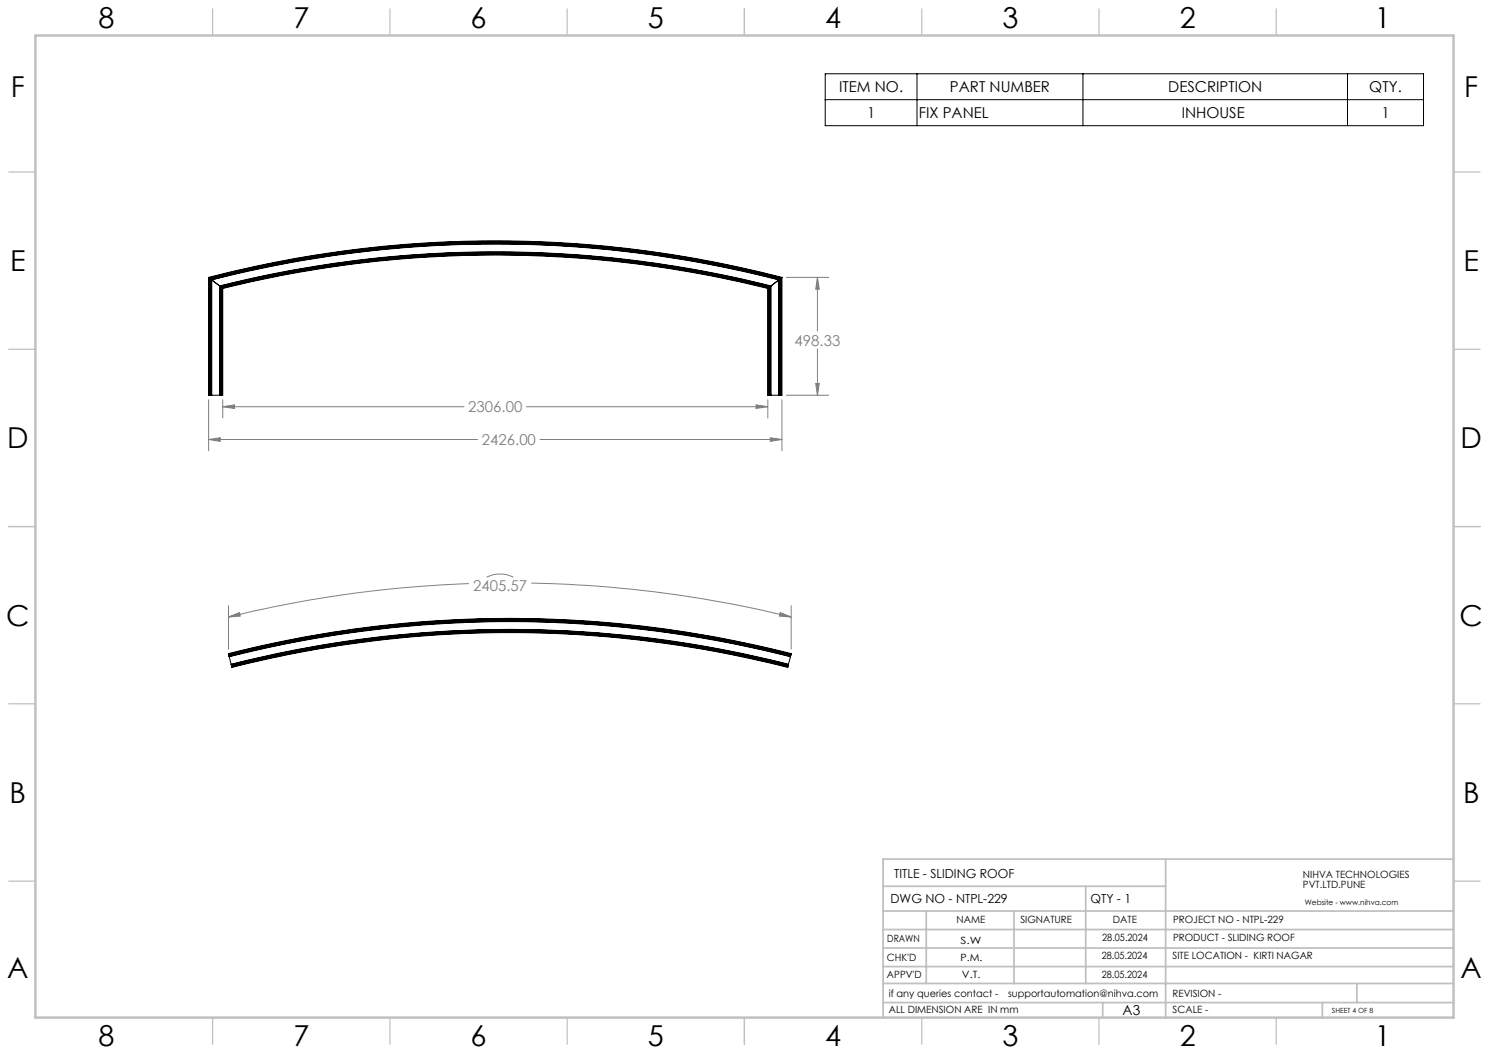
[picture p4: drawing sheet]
<svg xmlns="http://www.w3.org/2000/svg" width="420mm" height="297mm" viewBox="0 0 420 297" stroke-linecap="round" stroke-linejoin="round" font-family="sans-serif">
<g fill="none" stroke="#808080" stroke-width=".28">
<path d="M221.8 78.2h12M230.6 78.2l.5 3.4h-1zM230.6 78.2v15.2M230.6 98.4v13.1M58.8 112.7v14.4M62.8 114.7l3.3-.5v1zM62.8 112.7v5.2M62.8 114.7h68.1M148.5 114.7h68.1M213.3 114.2l3.3 .5-3.3 .5zM216.6 112.7v5.2M220.6 112.7v14.4"/>
<path d="M221.8 111.5h12M230.1 108.2h1l-.5 3.3zM58.8 124l3.3-.5v1zM58.8 124h75.9M152.3 124h68.3M217.3 123.5l3.3 .5-3.3 .5zM64.5 174l3-1.2 .3 1zM64.5 170.8v12.3M132.3 164.6a333 333 0 0 0-67.8 9.4M137.3 162.8a8.5 8.5 0 0 1 7.5 0M149.9 164.5a335.4 335.4 0 0 1 73.3 9.5M220.1 172.8l3.1 1.2-3.3-.2z"/>
<path d="M223.2 170.8v12.3"/>
</g>
<path d="M232.8 20.8h168.7v14.7h-168.7zM232.8 28.1h168.7M258.7 20.8v14.7M305.5 20.8v14.7M380.1 20.8v14.7" fill="none" stroke="#000" stroke-width=".28"/>
<g fill="none" stroke="#c0c0c0" stroke-width=".35">
<path d="M60 2.5v7.5M110 2.5v7.5M160 2.5v7.5M210 2.5v7.5M260 2.5v7.5M310 2.5v7.5M360 2.5v7.5M2.5 48.5h7.5M410 48.5h7.5M2.5 98.5h7.5M410 98.5h7.5M2.5 148.5h7.5"/>
<path d="M410 148.5h7.5M2.5 198.5h7.5M410 198.5h7.5M2.5 248.5h7.5M410 248.5h7.5M60 287v7.5M110 287v7.5M160 287v7.5M210 287v7.5M260 287v7.5M310 287v7.5M360 287v7.5"/>
</g>
<g fill="none" stroke="#c0c0c0" stroke-width=".5">
<path d="M249.1 257h160.9M249.1 250h79.7M261.3 257v20.4M286 257v20.4M306.2 250v27.4M328.8 242.3v44.7M410 242.3h-160.9v44.7M249.1 272.6h160.9M249.1 267.4h160.9M249.1 262.2h160.9M249.1 277.4h160.9M382.7 277.4v5.4"/>
<path d="M249.1 282.8h160.9M311 282.8v4.2M373 282.8v4.2"/>
</g>
<path d="M10 10h400v277h-400z" fill="none" stroke="#c0c0c0" stroke-width=".7"/>
<path d="M58.8 124l3.3-.5v1zM217.3 123.5l3.3 .5-3.3 .5zM62.8 114.7l3.3-.5v1zM213.3 114.2l3.3 .5-3.3 .5zM230.1 108.2h1l-.5 3.3zM230.6 78.2l.5 3.4h-1zM220.1 172.8l3.1 1.2-3.3-.2zM64.5 174l3-1.2 .3 1z" fill="#808080"/>
<g fill="none" stroke="#000" stroke-width=".28">
<path d="M58.8 78.2a322.4 322.4 0 0 1 161.8 0M58.8 78.2l.2 .1M58.8 78.2v33.3h.2M59 78.3a322.5 322.5 0 0 1 161.5 0M59 78.3l.3 .3M59 78.3v33.2M59.3 78.6a321.2 321.2 0 0 1 160.8 0M59.3 78.6l.1 .1M59.3 78.6v32.9M59.4 78.7a321.5 321.5 0 0 1 160.6 0M59.4 78.7l.2 .2M59.4 78.7v32.8"/>
<path d="M59.6 78.9a320.6 320.6 0 0 1 160.2 0M59.6 78.9h.1M59.6 78.9v32.6M59.7 78.9a321.9 321.9 0 0 1 160 0M59.7 78.9l2.2 1.7M59.7 78.9v32.6M219.7 78.9v32.6M219.7 78.9l-2.2 1.7M219.8 78.9h.1M219.8 78.9h-.1M219.8 78.9v32.6M220 78.7l-.2 .2"/>
<path d="M220 78.7v32.8M220.1 78.6l-.1 .1M220.1 78.6v32.9M220.5 78.3v33.2M220.5 78.3l-.4 .3M220.6 78.2l-.1 33.3M220.6 78.2l-.1 .1M61.9 80.6a319.9 319.9 0 0 1 155.6 0M61.9 80.6l.2 .1M61.9 80.6v30.9M62.1 80.7a318.9 318.9 0 0 1 155.2 0M62.1 80.7l.2 .3"/>
<path d="M62.1 80.7l.2 .2M62.1 80.7v30.8M62.3 80.9a319.1 319.1 0 0 1 154.8 0M62.3 80.9h.1M62.3 80.9l.1 .1M62.3 80.9v30.6M62.4 81a318.3 318.3 0 0 1 154.6 0M62.4 81l.3 .3M62.4 81v30.5M62.4 81l.3 .2M62.7 81.2l.1 .1M62.7 81.2v30.3"/>
<path d="M62.7 81.3a317 317 0 0 1 154 0M62.7 81.3h.1M62.8 81.3a318.4 318.4 0 0 1 153.8 0M62.8 81.3v30.2h-.1M216.6 81.3v30.2h.1M216.7 81.2l-.1 .1M216.7 81.3h-.1M216.7 81.2v30.3M217 81v30.5M217 81l-.3 .2M217 81l-.3 .3M217.1 80.9h.1"/>
<path d="M217.1 80.9l-.1 .1M217.1 80.9v30.6M217.3 80.7l-.2 .2M217.3 80.7v30.8M217.5 80.6l-.2 .1M217.5 80.6v30.9M59 111.5h.3M59.3 111.5h.1M59.4 111.5h.2M59.6 111.5h.1M59.7 111.5h2.2M61.9 111.5h.2"/>
<path d="M62.1 111.5h.2M62.3 111.5h.1M62.4 111.5h.3M216.7 111.5h.3M217 111.5h.1M217.1 111.5h.2M217.3 111.5h.2M217.5 111.5h2.2M219.7 111.5h.1M219.8 111.5h.2M220 111.5h.1M220.1 111.5h.4"/>
<path d="M64.5 184.5v-.1a319.3 319.3 0 0 1 158.7 0l-.1 .1M64.5 184.5a321.2 321.2 0 0 1 158.6 0M64.5 184.5l.1 .3M64.6 184.8a321.8 321.8 0 0 1 158.5 0M64.6 184.8v.1M64.6 184.9a321.5 321.5 0 0 1 158.4 0M64.6 184.9v.2M64.6 185.1a321 321 0 0 1 158.4 0M64.6 185.1l.1 .1M64.7 185.2a320.9 320.9 0 0 1 158.3 0M64.7 185.2l.5 2.2M65.2 187.4a318.8 318.8 0 0 1 157.2 0"/>
<path d="M65.2 187.4v.1M65.2 187.5a318.6 318.6 0 0 1 157.2 0M65.2 187.5l.1 .2M65.3 187.7a318 318 0 0 1 157 0M65.3 187.7v.1M65.3 187.8a318.9 318.9 0 0 1 157 0M65.3 187.8l.1 .3M65.4 188.1a318.3 318.3 0 0 1 156.8 0M65.4 188.1v.1a318 318 0 0 1 156.8 0v-.1M222.3 187.8l-.1 .3M222.3 187.7v.1M222.4 187.4v.1"/>
<path d="M222.4 187.5l-.1 .2M223 185.1v.1M223 185.2l-.6 2.2M223 184.9v.2M223.1 184.8l-.1 .1M223.1 184.5v.3"/>
</g>
<g font-size="8.1">
<text x="27.8" y="8">8</text>
<text x="82.8" y="8">7</text>
<text x="132.8" y="8">6</text>
<text x="182.8" y="8">5</text>
<text x="232.8" y="8">4</text>
<text x="282.8" y="8">3</text>
<text x="332.8" y="8">2</text>
<text x="387.8" y="8">1</text>
<text x="3" y="27.2">F</text>
<text x="413" y="27.2">F</text>
<text x="2.8" y="76.5">E</text>
<text x="412.8" y="76.5">E</text>
<text x="2" y="126.5">D</text>
<text x="412" y="126.5">D</text>
<text x="1.7" y="176.5">C</text>
<text x="411.7" y="176.5">C</text>
<text x="2.7" y="226.5">B</text>
<text x="412.7" y="226.5">B</text>
<text x="2" y="275.7">A</text>
<text x="412" y="275.7">A</text>
<text x="27.8" y="295">8</text>
<text x="82.8" y="295">7</text>
<text x="132.8" y="295">6</text>
<text x="182.8" y="295">5</text>
<text x="232.8" y="295">4</text>
<text x="282.8" y="295">3</text>
<text x="332.8" y="295">2</text>
<text x="387.8" y="295">1</text>
</g>
<g font-size="4.2">
<text x="236.7" y="26">ITEM NO.</text>
<text x="268" y="26">PART NUMBER</text>
<text x="329.5" y="26">DESCRIPTION</text>
<text x="386.2" y="26">QTY.</text>
<text x="244.6" y="33.3">1</text>
<text x="259.2" y="33.3">FIX PANEL</text>
<text x="333.3" y="33.3">INHOUSE</text>
<text x="389.7" y="33.3">1</text>
</g>
<g font-size="4.2" fill="#808080">
<text x="224.1" y="97.5">498.33</text>
<text x="132.1" y="116.3">2306.00</text>
<text x="135.9" y="125.5">2426.00</text>
<text x="133.4" y="166.7">2405.57</text>
</g>
<text font-size="3.9" x="316.7" y="286.4">A3</text>
<g font-size="3.5">
<text x="252.2" y="247.7">TITLE - SLIDING ROOF</text>
<text x="251.2" y="254.8">DWG NO - NTPL-229</text>
<text x="307.6" y="254.8">QTY - 1</text>
</g>
<g font-size="2.8">
<text x="367.5" y="247.7">NIHVA TECHNOLOGIES</text>
<text x="367.5" y="250.5">PVT.LTD.PUNE</text>
<text x="269.8" y="260.4">NAME</text>
<text x="287.8" y="260.4">SIGNATURE</text>
<text x="313.9" y="260.5">DATE</text>
<text x="330.9" y="260.5">PROJECT NO - NTPL-229</text>
<text x="250.3" y="265.7">DRAWN</text>
<text x="270.9" y="266.1">S.W</text>
<text x="310.9" y="265.5">28.05.2024</text>
<text x="330.9" y="265.5">PRODUCT - SLIDING ROOF</text>
<text x="250.2" y="271.1">CHK'D</text>
<text x="250.2" y="275.8">APPV'D</text>
<text x="270.9" y="271.1">P.M.</text>
<text x="271.3" y="275.8">V.T.</text>
<text x="310.8" y="270.6">28.05.2024</text>
<text x="310.8" y="275.8">28.05.2024</text>
<text x="330.7" y="270.6">SITE LOCATION - KIRTI NAGAR</text>
<text x="250.7" y="281.1">if any queries contact -</text>
<text x="284.3" y="281.1">supportautomation@nihva.com</text>
<text x="330.7" y="281.1">REVISION -</text>
<text x="250.7" y="285.6">ALL DIMENSION ARE IN mm</text>
<text x="330.7" y="285.6">SCALE -</text>
</g>
<text font-size="2.1" x="368.1" y="255.1">Website - www.nihva.com</text>
<text font-size="2" x="375.7" y="285.6">SHEET 4 OF 8</text>
</svg>
